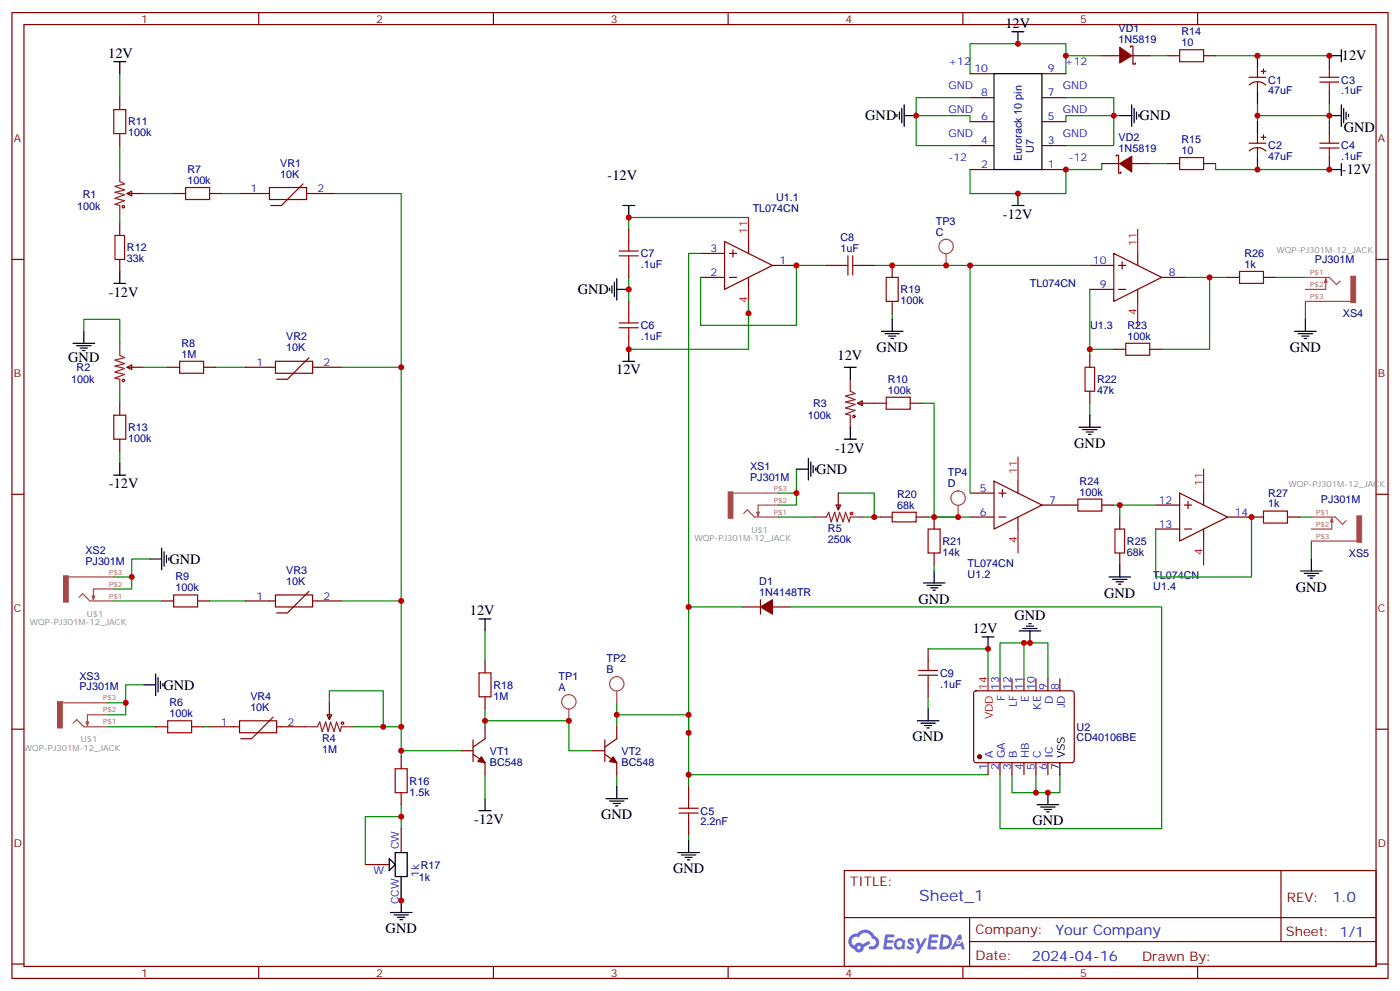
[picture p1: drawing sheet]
# EasyEDA schematic VCO_sch.json
TITLE: Sheet_1; REV: 1.0; Date: 2024-04-16; Sheet: 1/1; Company: Your Company

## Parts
C1  47uF  [CAP-TH_BD8.0-P3.50-D0.6-FD]
C2  47uF  [CAP-TH_BD8.0-P3.50-D0.6-FD]
C3  .1uF  [CAP-TH_L3.7-W2.1-P5.08-D0.5]
C4  .1uF  [CAP-TH_L3.7-W2.1-P5.08-D0.5]
C5  2.2nF  [CAP-TH_L3.7-W2.1-P5.08-D0.5]
C6  .1uF  [CAP-TH_L3.7-W2.1-P5.08-D0.5]
C7  .1uF  [CAP-TH_L3.7-W2.1-P5.08-D0.5]
C8  1uF  [CAP-TH_L7.3-W4.5-P5.00-D0.5]
C9  .1uF  [CAP-TH_L3.7-W2.1-P5.08-D0.5]
D1  1N4148TR  [DO-35_BD2.0-L4.2-P8.20-D0.5-RD]
R1  100k  [BOURNS PVT09A-4 SINGLE ROT VER]
R2  100k  [BOURNS PVT09A-4 SINGLE ROT VER]
R3  100k  [BOURNS PVT09A-4 SINGLE ROT VER]
R4  1M  [BOURNS PVT09A-4 SINGLE ROT VER]
R5  250k  [BOURNS PVT09A-4 SINGLE ROT VER]
R6  100k  [RES-TH_BD2.4-L6.3-P10.30-D0.6]
R7  100k  [RES-TH_BD2.4-L6.3-P10.30-D0.6]
R8  1M  [RES-TH_BD2.4-L6.0-P10.00-D0.6]
R9  100k  [RES-TH_BD2.4-L6.3-P10.30-D0.6]
R10  100k  [RES-TH_BD2.4-L6.3-P10.30-D0.6]
R11  100k  [RES-TH_BD2.4-L6.3-P10.30-D0.6]
R12  33kΩ  [RES-TH_BD2.4-L6.3-P10.30-D0.6]
R13  100k  [RES-TH_BD2.4-L6.3-P10.30-D0.6]
R14  10  [RES-TH_BD2.4-L6.3-P10.30-D0.6]
R15  10  [RES-TH_BD2.4-L6.3-P10.30-D0.6]
R16  1.5kΩ  [RES-TH_BD2.4-L6.3-P10.30-D0.6]
R17  1k  [PV36W502C01B00]
R18  1M  [RES-TH_BD2.4-L6.0-P10.00-D0.6]
R19  100k  [RES-TH_BD2.4-L6.3-P10.30-D0.6]
R20  68kΩ  [RES-TH_BD2.4-L6.3-P10.30-D0.6]
R21  14kΩ  [RES-TH_BD2.4-L6.3-P10.30-D0.6]
R22  47kΩ  [RES-TH_BD2.4-L6.3-P10.30-D0.6]
R23  100k  [RES-TH_BD2.4-L6.3-P10.30-D0.6]
R24  100k  [RES-TH_BD2.4-L6.3-P10.30-D0.6]
R25  68kΩ  [RES-TH_BD2.4-L6.3-P10.30-D0.6]
R26  1kΩ  [RES-TH_BD4.5-L11.5-P15.50-D0.6]
R27  1kΩ  [RES-TH_BD4.5-L11.5-P15.50-D0.6]
TP1  A  [TEST_TESTPOINT]
TP2  B  [TEST_TESTPOINT]
TP3  C  [TEST_TESTPOINT]
TP4  D  [TEST_TESTPOINT]
U1  TL074CN  [DIP-14_L20.0-W7.6-P2.54-LS8.0-BL]  (sections 1,2,3,4)
U2  CD40106BE  [DIP-14_L19.2-W6.6-P2.54-LS10.9-BL]
U7  Eurorack 10 pin  [IDC SOCKET 10 PIN 2.54MM PITCH]
VD1  1N5819  [DO-41_BD2.4-L4.7-P8.70-D0.9-FD]
VD2  1N5819  [DO-41_BD2.4-L4.7-P8.70-D0.9-FD]
VR1  10KΩ  [RES-TH_L6.0-W3.0-P2.54-D0.6]
VR2  10KΩ  [RES-TH_L6.0-W3.0-P2.54-D0.6]
VR3  10KΩ  [RES-TH_L6.0-W3.0-P2.54-D0.6]
VR4  10KΩ  [RES-TH_L6.0-W3.0-P2.54-D0.6]
VT1  BC548  [BC548]
VT2  BC548  [BC548]
XS1  PJ301M  [PJ301M]
XS2  PJ301M  [PJ301M]
XS3  PJ301M  [PJ301M]
XS4  PJ301M  [PJ301M]
XS5  PJ301M  [PJ301M]

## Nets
12V: C1.1 C3.2 C6.1 C9.2 R3.3 R11.1 R14.1 R18.2 U1.4(VCC+) U2.14(VDD) U7.9(+12) U7.10(+12) VD1.1(A)
-12V: C2.2 C4.1 C7.2 R3.1 R12.1 R13.2 R15.1 U1.11(VCC-) U7.1(-12) U7.2(-12) VD2.2(K) VT1.3(E)
GND: C1.2 C2.1 C3.1 C4.2 C5.1 C6.2 C7.1 C9.1 R2.3 R17.1(CCW) R19.1 R21.1 R22.1 R25.1 U2.3(B) U2.5(C) U2.7(VSS) U2.9(D) U2.11(E) U2.13(F) U7.3(GND) U7.4(GND) U7.5(GND) U7.6(GND) U7.7(GND) U7.8(GND) VT2.3(E) XS1.P$2(2) XS1.P$3(1) XS2.P$2(2) XS2.P$3(1) XS3.P$2(2) XS3.P$3(1) XS4.P$3(1) XS5.P$3(1)
D1_2: D1.2(A) U2.2(GA)
R1_1: R1.1 R12.2
R1_2: R1.2 R7.2
R1_3: R1.3 R11.2
R2_1: R2.1 R13.1
R2_2: R2.2 R8.2
R3_2: R3.2 R10.2
R5_2: R5.1 R5.2 R20.1
R17_2: R16.1 R17.2(W) R17.3(CW)
TP1_1: R18.1 TP1.1(2) VT1.1(C) VT2.2(B)
U1_1: C8.1 U1.1(OUT1) U1.2(IN1-)
U1_3: C5.2 D1.1(C) TP2.1(2) U1.3(IN1+) U2.1(A) VT2.1(C)
U1_6: R10.1 R20.2 R21.2 TP4.1(2) U1.6(IN2-)
U1_7: R24.2 U1.7(OUT2)
U1_8: R23.1 R26.1 U1.8(OUT3)
U1_9: R22.2 R23.2 U1.9(IN3-)
U1_10: C8.2 R19.2 TP3.1(2) U1.5(IN2+) U1.10(IN3+)
U1_12: R24.1 R25.2 U1.12(IN4+)
U1_14: R27.1 U1.13(IN4-) U1.14(OUT4)
VD1_2: R14.2 VD1.2(K)
VD2_1: R15.2 VD2.1(A)
VR1_1: R7.1 VR1.1
VR2_1: R8.1 VR2.1
VR3_1: R9.1 VR3.1
VR3_2: R4.1 R4.2 R16.2 VR1.2 VR2.2 VR3.2 VT1.2(B)
VR4_1: R6.1 VR4.1
VR4_2: R4.3 VR4.2
XS1_P$1: R5.3 XS1.P$1(3)
XS2_P$1: R9.2 XS2.P$1(3)
XS3_P$1: R6.2 XS3.P$1(3)
XS4_P$1: R26.2 XS4.P$1(3)
XS5_P$1: R27.2 XS5.P$1(3)

Not connected (* = marked no-connect by the designer): U2 4(HB) 6(IC) 8(JD) 10(KE) 12(LF); XS4 P$2(2); XS5 P$2(2)

# EasyEDA board VCO_PCB.json

Outline 76.45 x 155.19 mm; copper layers: TopLayer, Inner1, Inner2, BottomLayer. Coordinates in mm from the lower left corner of the outline.
Outline path: 0,155.19 76.45,155.19 76.45,0 0,0 0,155.19

## Design rules (mm)
Default: track 0.254, clearance 0.152, via 0.61, via hole 0.305

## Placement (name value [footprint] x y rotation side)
C1  47uF  [CAP-TH_BD8.0-P3.50-D0.6-FD]  11.94 147.32 0 top
C2  47uF  [CAP-TH_BD8.0-P3.50-D0.6-FD]  25.65 139.95 0 top
C3  .1uF  [CAP-TH_L3.7-W2.1-P5.08-D0.5]  23.62 147.57 0 top
C4  .1uF  [CAP-TH_L3.7-W2.1-P5.08-D0.5]  38.86 143.89 0 top
C5  2.2nF  [CAP-TH_L3.7-W2.1-P5.08-D0.5]  42.16 67.18 90 top
C6  .1uF  [CAP-TH_L3.7-W2.1-P5.08-D0.5]  46.48 109.73 90 top
C7  .1uF  [CAP-TH_L3.7-W2.1-P5.08-D0.5]  23.49 116.97 90 top
C8  1uF  [CAP-TH_L7.3-W4.5-P5.00-D0.5]  53.85 107.82 90 top
C9  .1uF  [CAP-TH_L3.7-W2.1-P5.08-D0.5]  33.02 67.44 90 top
D1  1N4148TR  [DO-35_BD2.0-L4.2-P8.20-D0.5-RD]  37.72 73.41 0 top
Hole_gge12658  -  [Hole_gge12658]  73.79 152.27 0 top
Hole_gge12688  -  [Hole_gge12688]  2.67 152.4 0 top
Hole_gge12703  -  [Hole_gge12703]  2.67 2.67 0 top
Hole_gge12718  -  [Hole_gge12718]  73.79 2.67 0 top
R1  100k  [BOURNS PVT09A-4 SINGLE ROT VER]  38.23 125.48 180 bottom
R2  100k  [BOURNS PVT09A-4 SINGLE ROT VER]  17.02 86.87 180 bottom
R3  100k  [BOURNS PVT09A-4 SINGLE ROT VER]  58.55 87.38 180 bottom
R4  1M  [BOURNS PVT09A-4 SINGLE ROT VER]  17.91 59.94 180 bottom
R5  250k  [BOURNS PVT09A-4 SINGLE ROT VER]  58.29 60.07 180 bottom
R6  100k  [RES-TH_BD2.4-L6.3-P10.30-D0.6]  35.81 34.93 270 top
R7  100k  [RES-TH_BD2.4-L6.3-P10.30-D0.6]  71.88 64.01 90 top
R8  1M  [RES-TH_BD2.4-L6.0-P10.00-D0.6]  55.12 80.52 180 top
R9  100k  [RES-TH_BD2.4-L6.3-P10.30-D0.6]  40.39 35.05 270 top
R10  100k  [RES-TH_BD2.4-L6.3-P10.30-D0.6]  66.8 125.35 180 top
R11  100k  [RES-TH_BD2.4-L6.3-P10.30-D0.6]  12.95 136.14 270 top
R12  33kΩ  [RES-TH_BD2.4-L6.3-P10.30-D0.6]  49.53 136.78 270 top
R13  100k  [RES-TH_BD2.4-L6.3-P10.30-D0.6]  26.29 80.52 270 top
R14  10  [RES-TH_BD2.4-L6.3-P10.30-D0.6]  27.94 153.16 0 top
R15  10  [RES-TH_BD2.4-L6.3-P10.30-D0.6]  46.36 147.96 0 top
R16  1.5kΩ  [RES-TH_BD2.4-L6.3-P10.30-D0.6]  52.83 34.04 90 top
R17  1k  [PV36W502C01B00]  46.99 35.05 90 top
R18  1M  [RES-TH_BD2.4-L6.0-P10.00-D0.6]  26.67 38.74 90 top
R19  100k  [RES-TH_BD2.4-L6.3-P10.30-D0.6]  67.82 118.62 0 top
R20  68kΩ  [RES-TH_BD2.4-L6.3-P10.30-D0.6]  65.53 130.56 0 top
R21  14kΩ  [RES-TH_BD2.4-L6.3-P10.30-D0.6]  50.04 121.67 270 top
R22  47kΩ  [RES-TH_BD2.4-L6.3-P10.30-D0.6]  16.38 129.16 90 top
R23  100k  [RES-TH_BD2.4-L6.3-P10.30-D0.6]  24.51 128.91 90 top
R24  100k  [RES-TH_BD2.4-L6.3-P10.30-D0.6]  13.08 120.02 0 top
R25  68kΩ  [RES-TH_BD2.4-L6.3-P10.30-D0.6]  13.34 115.06 0 top
R26  1kΩ  [RES-TH_BD4.5-L11.5-P15.50-D0.6]  15.49 38.1 270 top
R27  1kΩ  [RES-TH_BD4.5-L11.5-P15.50-D0.6]  5.97 37.97 270 top
TP1  A  [TEST_TESTPOINT]  26.67 31.5 0 top
TP2  B  [TEST_TESTPOINT]  35.81 44.7 0 top
TP3  C  [TEST_TESTPOINT]  31.5 113.41 0 top
TP4  D  [TEST_TESTPOINT]  70.74 132.33 0 top
U1  TL074CN  [DIP-14_L20.0-W7.6-P2.54-LS8.0-BL]  38.1 111.25 90 top
U2  CD40106BE  [DIP-14_L19.2-W6.6-P2.54-LS10.9-BL]  38.1 87.12 90 top
U7  Eurorack 10 pin  [IDC SOCKET 10 PIN 2.54MM PITCH]  64.77 142.62 0 top
VD1  1N5819  [DO-41_BD2.4-L4.7-P8.70-D0.9-FD]  41.53 153.16 180 top
VD2  1N5819  [DO-41_BD2.4-L4.7-P8.70-D0.9-FD]  54.48 141.86 270 top
VR1  10KΩ  [RES-TH_L6.0-W3.0-P2.54-D0.6]  67.06 52.58 180 top
VR2  10KΩ  [RES-TH_L6.0-W3.0-P2.54-D0.6]  61.47 52.71 180 top
VR3  10KΩ  [RES-TH_L6.0-W3.0-P2.54-D0.6]  55.63 52.71 0 top
VR4  10KΩ  [RES-TH_L6.0-W3.0-P2.54-D0.6]  49.28 52.71 180 top
VT1  -  [BC548]  39.37 49.15 0 top
VT2  -  [BC548]  35.69 49.02 180 top
XS1  -  [PJ301M]  61.21 41.4 180 bottom
XS2  -  [PJ301M]  11.94 20.7 180 bottom
XS3  -  [PJ301M]  31.11 20.7 180 bottom
XS4  -  [PJ301M]  48.39 20.7 180 bottom
XS5  -  [PJ301M]  66.42 20.7 180 bottom

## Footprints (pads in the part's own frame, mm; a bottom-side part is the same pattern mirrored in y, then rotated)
BC548
  oval 1.524x1.524 hole 0.914: 1(0,2.159) 2(0.254,0) 3(0,-2.159)
BOURNS PVT09A-4 SINGLE ROT VER
  oval 1.524x1.524 hole 0.914: 1(-2.5,0) 2(0,0) 3(2.5,0)
  oval 2.7x3.2 hole 2x2.4: 7(-4.3,7) 8(4.3,7)
CAP-TH_BD8.0-P3.50-D0.6-FD
  oval 1.6x1.6 hole 1: 1(-1.75,0) 2(1.75,0)
CAP-TH_L3.7-W2.1-P5.08-D0.5
  oval 1.524x1.524 hole 0.914: 1(-2.54,0) 2(2.54,0)
CAP-TH_L7.3-W4.5-P5.00-D0.5
  oval 1.6x1.6 hole 0.9: 1(-2.5,0) 2(2.5,0)
DIP-14_L19.2-W6.6-P2.54-LS10.9-BL
  rect 1.6x1.6 hole 0.813: 1(-7.62,-4.2)
  oval 1.6x1.6 hole 0.813: 2(-5.08,-4.2) 3(-2.54,-4.2) 4(0,-4.2) 5(2.54,-4.2) 6(5.08,-4.2) 7(7.62,-4.2) 8(7.62,4.2) 9(5.08,4.2) 10(2.54,4.2) 11(0,4.2) 12(-2.54,4.2) 13(-5.08,4.2) 14(-7.62,4.2)
DIP-14_L20.0-W7.6-P2.54-LS8.0-BL
  rect 1.6x1.6 hole 0.9: 1(-7.62,-3.81)
  oval 1.6x1.6 hole 0.9: 2(-5.08,-3.81) 3(-2.54,-3.81) 4(0,-3.81) 5(2.54,-3.81) 6(5.08,-3.81) 7(7.62,-3.81) 8(7.62,3.81) 9(5.08,3.81) 10(2.54,3.81) 11(0,3.81) 12(-2.54,3.81) 13(-5.08,3.81) 14(-7.62,3.81)
DO-35_BD2.0-L4.2-P8.20-D0.5-RD
  oval 1.6x1.6 hole 0.8: 1(-4.1,0) 2(4.1,0)
DO-41_BD2.4-L4.7-P8.70-D0.9-FD
  oval 1.8x1.8 hole 1: 1(-4.35,0) 2(4.35,0)
Hole_gge12658
  round 3.81 hole 3.81 unplated: (0,0)
Hole_gge12688
  round 3.81 hole 3.81 unplated: (0,0)
Hole_gge12703
  round 3.81 hole 3.81 unplated: (0,0)
Hole_gge12718
  round 3.81 hole 3.81 unplated: (0,0)
IDC SOCKET 10 PIN 2.54MM PITCH
  oval 2x2 hole 1.524: 1(1.27,-5.08) 2(-1.27,-5.08) 3(1.27,-2.54) 4(-1.27,-2.54) 5(1.27,0) 6(-1.27,0) 7(1.27,2.54) 8(-1.27,2.54) 9(1.27,5.08) 10(-1.27,5.08)
PJ301M
  oval 2.5x2.5 hole 1.1x1.1: P$1(5.75,0)
  oval 2.2x2.2 hole 1.1x1.1: P$2(-2.75,0) P$3(-5.75,0)
PV36W502C01B00
  rect 1.556x1.556 hole 0.791: 1(-2.54,0)
  oval 1.556x1.556 hole 0.791: 2(0,0) 3(2.54,0)
RES-TH_BD2.4-L6.0-P10.00-D0.6
  oval 1.524x1.524 hole 1: 1(-5,0) 2(5,0)
RES-TH_BD2.4-L6.3-P10.30-D0.6
  oval 1.524x1.524 hole 1: 1(-5.15,0) 2(5.15,0)
RES-TH_BD4.5-L11.5-P15.50-D0.6
  oval 1.88x1.88 hole 1.1: 1(-7.75,0) 2(7.75,0)
RES-TH_L6.0-W3.0-P2.54-D0.6
  rect 1.524x1.524 hole 1: 1(-1.27,0)
  oval 1.524x1.524 hole 1: 2(1.27,0)
TEST_TESTPOINT
  custom 0x0 smd: 1(0,0)

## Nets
As in the schematic.

Pads without a net: R1 7 8; R2 7 8; R3 7 8; R4 7 8; R5 7 8

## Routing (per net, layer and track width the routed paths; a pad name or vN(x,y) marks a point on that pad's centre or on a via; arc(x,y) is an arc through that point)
-12V: length 351.1
  TopLayer w0.508: R12.1 47.23,141.93 R15.1 40.39,147.96 C4.1 31.34,143.89 C2.2 23.59,143.76 10.92,143.76 5.08,137.92 5.08,129.92 13.21,121.79 21.21,121.79 C7.2 31.75,111.25 U1.11 37.08,108.46 37.08,102.87 33.78,99.57 22.23,99.57 9.53,86.87 9.53,82.3 12.57,79.25 20.57,79.12 26.67,72.39 26.67,64.77 29.46,61.98 52.32,61.98 56.01,65.66 56.01,79.88 61.05,84.92 R3.1 ; U7.1 U7.2 54.52,137.54 VD2.2
  Inner1 w0.508: C7.2 31.75,111.25 U1.11
  Inner2 w0.508: U7.1 66.17,137.54 67.06,138.43
  BottomLayer w0.508: VD2.2 50.06,141.93 R12.1 ; VT1.3 34.42,42.04 31.24,42.04 26.29,46.99 R13.2 29.59,78.67 29.59,106.55 U1.11
GND: length 24.9
  Inner2 w0.508: XS3.P$3 XS3.P$2
  BottomLayer w0.508: XS2.P$3 23.53,14.86 29.46,14.86 33.87,19.26 XS3.P$2
D1_2: length 10.4
  BottomLayer w0.508: D1.2 41.66,73.41 40.01,75.06 40.01,79.75 U2.2
R1_1: length 11.4
  TopLayer w0.508: R1.1 46.88,131.63 R12.2
R1_2: length 136.2
  BottomLayer w0.508: R1.2 38.23,133.86 36.7,135.38 34.54,135.38 32.13,137.8 32.13,144.53 33.66,146.05 50.55,146.05 60.83,135.89 71.37,135.89 74.55,133.1 74.55,71.83 R7.2
R1_3: length 25.1
  BottomLayer w0.508: R1.3 31.03,130.18 22.86,130.18 22.04,130.99 R11.2
R2_1: length 7.3
  TopLayer w0.508: R2.1 25.09,86.87 R13.1
R2_2: length 39.7
  TopLayer w0.508: R2.2 28.19,75.69 45.29,75.69 R8.2
R3_2: length 39.3
  BottomLayer w0.508: R3.2 58.55,89.79 59.94,91.19 59.94,123.64 R10.2
R5_2: length 77.7
  BottomLayer w0.508: R20.1 65.02,125.91 65.02,81.41 58.29,74.68 R5.2 R5.1
R17_2: length 10.5
  TopLayer w0.508: R17.3 46.99,35.71
  BottomLayer w0.508: R16.1 52.83,29.21 R17.2
TP1_1: length 26
  TopLayer w0.508: TP1.1 R18.1 26.67,40.26 VT2.2 37.72,51.31 VT1.1
U1_1: length 14.8
  TopLayer w0.508: U1.1 U1.2 42.76,105.32 C8.1
U1_3: length 103.3
  TopLayer w0.508: VT2.1 35.81,46.74 TP2.1 ; U1.3 38.48,105.28 38.48,81.79 40.77,79.5 U2.1 46.62,83.82 50.8,83.82 52.7,81.92 52.7,75.69 46.74,69.72 C5.2 38.48,73.41 D1.1
  BottomLayer w0.508: VT2.1 37.47,48.64 37.47,54.61 37.34,54.74 37.34,64.52 42.16,69.34 C5.2
U1_6: length 41.3
  TopLayer w0.508: TP4.1 70.68,132.28 R20.2 70.68,126.62 R10.1 68.27,121.67 56.01,121.67 50.86,116.52 R21.2 42.09,116.52 U1.6
U1_7: length 74.3
  BottomLayer w0.508: U1.7 39.75,118.87 30.99,127.64 9.02,127.64 5.97,124.59 5.97,114.17 8.51,111.63 17.91,111.63 20.07,113.79 20.07,118.18 R24.2
U1_8: length 106.2
  BottomLayer w0.508: R23.1 29.41,123.75 U1.8 31.37,118.87 19.56,107.06 13.34,107.06 5.59,99.31 5.59,55.76 15.49,45.85
U1_9: length 31.5
  TopLayer w0.508: U1.9 27.94,122.68 27.94,133.1 26.98,134.06 R23.2 24.26,134.31 R22.2
U1_10: length 48.3
  TopLayer w0.508: R19.2 72.97,115.51 71.76,114.3 57.82,114.3 C8.2 ; TP3.1 33.91,113.41 U1.10 U1.5
  BottomLayer w0.508: U1.5 50.29,113.79 53.76,110.32 C8.2
U1_12: length 62
  BottomLayer w0.508: U1.12 36.58,111 36.58,120.78 30.86,126.49 9.78,126.49 7.93,124.64 R24.1 13.53,120.02 R25.2
U1_14: length 83.5
  TopLayer w0.508: R27.1 6.22,45.98 6.22,94.87 14.99,103.63 U1.14 U1.13
VD1_2: length 4.1
  TopLayer w0.508: R14.2 VD1.2
VD2_1: length 3.7
  TopLayer w0.508: VD2.1 52.74,147.96 R15.2
VR1_1: length 7.9
  TopLayer w0.508: VR1.1 68.58,52.58 71.88,55.88 R7.1
VR2_1: length 31.3
  TopLayer w0.508: VR2.1 65.79,55.75 65.45,75.18 R8.1
VR3_1: length 19.1
  TopLayer w0.508: R9.1 52.89,52.71 VR3.1
VR3_2: length 217.6
  TopLayer w0.508: VR2.2 60.2,49.4 61.09,48.51 61.98,48.51 61.98,48.77 65.79,52.58 ; R16.2 52.83,48.64 VR3.2
  Inner2 w0.508: R4.1 R4.2
  BottomLayer w0.508: R16.2 42.87,49.15 VT1.2 40.26,49.15 64.26,25.15 64.26,14.1 57.91,7.75 12.45,7.75 3.68,16.51 3.68,31.75 5.59,33.53 13.34,33.53 21.34,41.53 21.34,59.01 R4.1 ; VR3.2 VR2.2
VR4_1: length 20
  TopLayer w0.508: VR4.1 37.92,40.08 R6.1
VR4_2: length 175.6
  BottomLayer w0.508: 48.01,52.71 66.17,34.54 66.17,12.45 59.56,5.84 11.3,5.84 1.78,15.37 1.78,34.67 8,40.89 14.73,40.89 18.54,44.7 18.54,54.36 15.41,57.49 R4.3
XS1_P$1: length 110
  TopLayer w0.508: R5.3 51.69,60.07 43.18,51.56 43.18,46.99 37.85,41.66 32.64,41.66 30.35,39.37 30.35,35.94 32.26,34.04 40.26,34.04 48.39,25.91 54.74,25.91 69.98,41.15 69.98,43.56 68.07,45.47 58.93,45.47 55.46,42 XS1.P$1
XS2_P$1: length 63.8
  TopLayer w0.508: XS2.P$1 18.89,8 36.58,8 45.97,17.4 45.97,21.84 40.39,27.43 R9.2
XS3_P$1: length 14.2
  TopLayer w0.508: R6.2 34.44,29.77 XS3.P$1
XS4_P$1: length 45.5
  TopLayer w0.508: R26.2 17.15,30.35 21.08,26.42 21.08,16.64 27.43,10.29 32.22,10.29 XS4.P$1
XS5_P$1: length 72.3
  BottomLayer w0.508: XS5.P$1 50.13,10.16 19.43,10.16 10.67,18.92 10.67,27.31 7.75,30.22 R27.2

## Copper pours and planes (outline as drawn; the poured copper is in the pictures)
12V on TopLayer: 0.13,155.07 0.13,0.13 76.33,0.13 76.33,155.07
12V on Inner2: 0.13,155.07 0.13,0.13 76.33,0.13 76.33,155.07
GND on BottomLayer: 0.13,155.07 0.13,0.13 76.33,0.13 76.33,155.07
GND on Inner1: 0.13,155.07 0.13,0.13 76.33,0.13 76.33,155.07

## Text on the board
BottomSilkLayer: 1V/OCTAVE | FM CV | SAW | PWM CV | PULSE | FINE | FM LVL | COARSE | LUCAS ELROY VCO | WIDTH | PWM CV LVL
